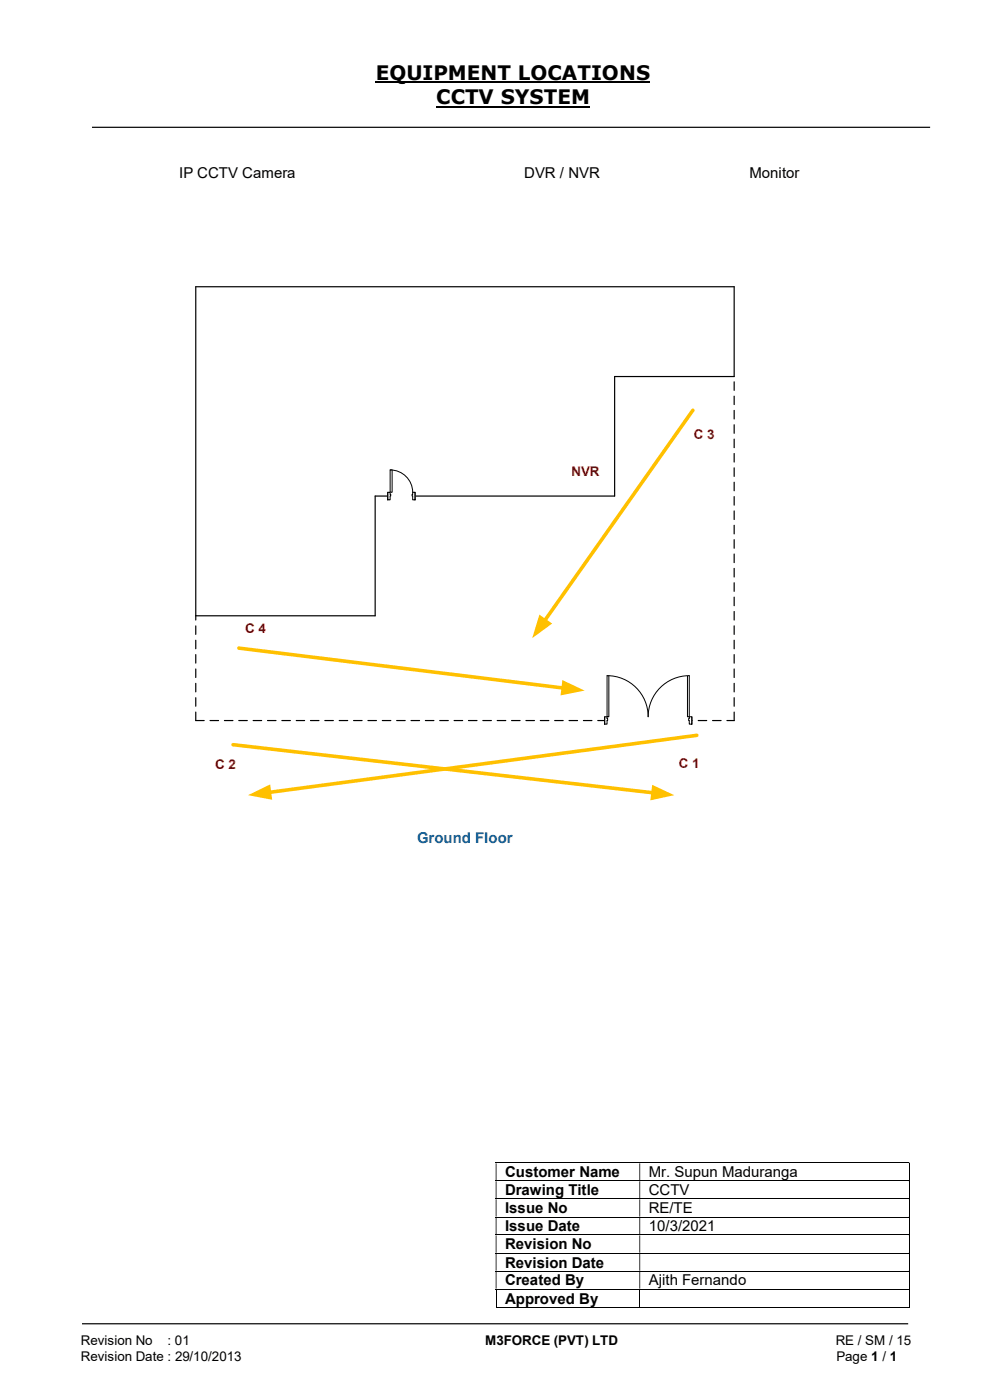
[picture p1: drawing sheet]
<svg xmlns="http://www.w3.org/2000/svg" width="210mm" height="297mm" viewBox="0 0 210 297" stroke-linecap="round" stroke-linejoin="round" font-family="sans-serif">
<path d="M79.7 17.5h58.2M92.5 22.6h32.6" fill="none" stroke="#000" stroke-width=".42"/>
<path d="M19.5 27h177.8M41.5 60.8h114.2v19.1h-25.3v25.3h-50.8v25.4h-38.1zM17.4 280.8h175.3" fill="none" stroke="#000" stroke-width=".25"/>
<g fill="none" stroke="#000" stroke-width=".21">
<path d="M105.2 246.7h87.6M105.2 250.5h87.6M105.2 254.3h87.6M105.2 258.2h87.6M192.9 246.8v3.6M192.9 250.6v3.7M192.9 254.4v3.7M192.9 258.3v3.6M105.2 262h87.6M105.2 265.9h87.6M105.2 269.7h87.6M105.2 273.5h87.6"/>
<path d="M105.2 277.3h30.4M105.2 273.6v3.8M135.7 273.6v3.8M135.8 277.3h57M192.9 262.1v3.7M192.9 265.9v3.7M192.9 269.7v3.7M192.9 273.6v3.8"/>
</g>
<g fill="#000">
<path d="M192.8 246.6h.2v.2h-.2zM105.2 246.8h.1v3.6h-.1zM135.6 246.8h.2v3.6h-.2z" fill-rule="evenodd"/>
<path d="M192.8 250.4h.2v.2h-.2zM105.2 250.6h.1v3.7h-.1zM135.6 250.6h.2v3.7h-.2z" fill-rule="evenodd"/>
<path d="M192.8 254.3h.2v.1h-.2zM105.2 254.4h.1v3.7h-.1zM135.6 254.4h.2v3.7h-.2z" fill-rule="evenodd"/>
<path d="M192.8 258.1h.2v.2h-.2zM105.2 258.3h.1v3.6h-.1zM135.6 258.3h.2v3.6h-.2z" fill-rule="evenodd"/>
<path d="M192.8 261.9h.2v.2h-.2zM105.2 262.1h.1v3.7h-.1zM135.6 262.1h.2v3.7h-.2z" fill-rule="evenodd"/>
<path d="M192.8 265.8h.2v.1h-.2zM105.2 265.9h.1v3.7h-.1zM135.6 265.9h.2v3.7h-.2z" fill-rule="evenodd"/>
<path d="M192.8 269.6h.2v.1h-.2zM105.2 269.7h.1v3.7h-.1zM135.6 269.7h.2v3.7h-.2z" fill-rule="evenodd"/>
</g>
<g fill="#000">
<path d="M192.8 273.4h.2v.2h-.2zM192.8 277.2h.2v.2h-.2z"/>
<path d="M41.4 151l.3 .1v1.8l-.2 .1-.1-.1zM41.4 147.9l.3 .1v1.8l-.2 .1-.1-.1zM41.4 144.9l.3 .1v1.8l-.2 .1-.1-.1zM41.4 141.8l.3 .1v1.8l-.2 .1-.1-.1zM41.4 138.8l.3 .1v1.8l-.2 .1-.1-.1zM41.4 135.8h.3v1.8l-.2 .2-.1-.2zM41.4 132.7l.3 .1v1.8l-.2 .1-.1-.1zM41.4 130.5l.3 .1v.9l-.2 .2-.1-.2z"/>
<path d="M41.4 152.8l1.9-.1 .1 .2-.1 .1h-1.8zM44.5 152.8l1.9-.1 .1 .2-.1 .1h-1.8zM47.5 152.8l1.9-.1 .1 .2-.1 .1h-1.8zM50.6 152.8l1.9-.1 .1 .2-.1 .1h-1.8zM53.6 152.8l1.9-.1 .1 .2-.1 .1h-1.8zM56.7 152.8l1.8-.1 .2 .2-.2 .1h-1.7zM59.7 152.8l1.9-.1 .1 .2-.1 .1h-1.8zM62.8 152.8l1.8-.1 .1 .2-.1 .1h-1.7zM65.8 152.8l1.8-.1 .2 .2-.2 .1h-1.7zM68.8 152.8l1.9-.1 .1 .2-.1 .1h-1.8zM71.9 152.8l1.8-.1 .2 .2-.2 .1h-1.7zM74.9 152.8l1.9-.1 .1 .2-.1 .1h-1.8zM78 152.8l1.8-.1 .2 .2-.2 .1h-1.7zM81 152.8l1.9-.1 .1 .2-.1 .1h-1.8zM84.1 152.8l1.8-.1 .2 .2-.2 .1h-1.7zM87.1 152.8l1.9-.1 .1 .2-.1 .1h-1.8zM90.2 152.8l1.8-.1 .2 .2-.2 .1h-1.7zM93.2 152.8l1.9-.1 .1 .2-.1 .1h-1.8zM96.3 152.8l1.8-.1 .2 .2-.2 .1h-1.7zM99.3 152.8l1.9-.1 .1 .2-.1 .1h-1.8zM102.4 152.8l1.8-.1 .2 .2-.2 .1h-1.8zM105.4 152.8l1.9-.1 .1 .2-.1 .1h-1.8zM108.4 152.8l1.9-.1 .1 .2-.1 .1h-1.8zM111.5 152.8l1.9-.1 .1 .2-.1 .1h-1.8zM114.5 152.8l1.9-.1 .1 .2-.1 .1h-1.8zM117.6 152.8l1.9-.1 .1 .2-.1 .1h-1.8zM120.6 152.8l1.9-.1 .1 .2-.1 .1h-1.8zM123.7 152.8l1.9-.1 .1 .2-.1 .1h-1.8zM126.7 152.8l1.9-.1 .1 .2-.1 .1h-1.8zM129.8 152.8l1.9-.1 .1 .2-.1 .1h-1.8zM132.8 152.8l1.9-.1 .1 .2-.1 .1h-1.8zM135.9 152.8l1.8-.1 .1 .2-.1 .1h-1.8zM138.9 152.8l1.9-.1 .1 .2-.1 .1h-1.8zM141.9 152.8l1.9-.1 .1 .2-.1 .1h-1.8zM145 152.8l1.9-.1 .1 .2-.1 .1h-1.8zM148 152.8l1.9-.1 .1 .2-.1 .1h-1.8zM151.1 152.8l1.9-.1 .1 .2-.1 .1h-1.8zM154.1 152.8l1.6-.1 .2 .2-.2 .1h-1.5z"/>
<path d="M155.6 151l.3 .1v1.8l-.2 .1-.1-.1zM155.6 147.9l.3 .1v1.8l-.2 .1-.1-.1zM155.6 144.9l.3 .1v1.8l-.2 .1-.1-.1zM155.6 141.8l.3 .1v1.8l-.2 .1-.1-.1zM155.6 138.8l.3 .1v1.8l-.2 .1-.1-.1zM155.6 135.8h.3v1.8l-.2 .2-.1-.2zM155.6 132.7l.3 .1v1.8l-.2 .1-.1-.1zM155.6 129.7l.3 .1v1.7l-.2 .2-.1-.2zM155.6 126.6l.3 .1v1.8l-.2 .1-.1-.1zM155.6 123.6l.3 .1v1.7l-.2 .2-.1-.2zM155.6 120.5l.3 .1v1.8l-.2 .1-.1-.1zM155.6 117.5l.3 .1v1.7l-.2 .2-.1-.2zM155.6 114.4l.3 .1v1.8l-.2 .1-.1-.1zM155.6 111.4l.3 .1v1.7l-.2 .2-.1-.2zM155.6 108.3l.3 .1v1.8l-.2 .1-.1-.1zM155.6 105.3l.3 .1v1.7l-.2 .2-.1-.2zM155.6 102.2l.3 .1v1.8l-.2 .1-.1-.1zM155.6 99.2l.3 .1v1.7l-.2 .2-.1-.2zM155.6 96.1l.3 .1v1.8l-.2 .1-.1-.1zM155.6 93.1l.3 .1v1.8l-.2 .1-.1-.1zM155.6 90l.3 .1v1.8l-.2 .1-.1-.1zM155.6 87l.3 .1v1.8l-.2 .1-.1-.1zM155.6 84h.3v1.8l-.2 .1-.1-.1zM155.6 80.9l.3 .1v1.8l-.2 .1-.1-.1z"/>
</g>
<path d="M82.3 104.4h5.8v1.7h-5.8z" fill="#fff"/>
<path d="M82.3 104.4h5.8v1.7h-5.8z" fill="none" stroke="#fff" stroke-width=".21"/>
<path d="M82.3 104.4h.5v1.6h-.5zM87.5 104.4v1.6h.6v-1.6z" fill-rule="evenodd" fill="#fff"/>
<path d="M82.8 104.9v-.5h-.5v1.6h.5v-.8M87.5 104.9v-.5h.6v1.6h-.6v-.8" fill="none" stroke="#000" stroke-width=".21"/>
<path d="M82.8 104.9h.1v.3h-.1zM87.4 104.9v.3h.1v-.3z" fill-rule="evenodd" fill="#fff"/>
<path d="M82.8 99.7a4.8 4.8 0 0 1 4.7 4.7M82.3 104.4v1.6M82.8 104.9h.1v.3h-.1M87.5 104.9h-.1v.3h.1M88.1 104.4v1.6" fill="none" stroke="#000" stroke-width=".21"/>
<path d="M82.8 99.7h.4v4.7h-.4z" fill="#fff"/>
<path d="M82.8 99.7h.4v4.7h-.4z" fill="none" stroke="#000" stroke-width=".21"/>
<path d="M128.3 152h18.5v1.7h-18.5z" fill="#fff"/>
<path d="M128.3 152h18.5v1.7h-18.5z" fill="none" stroke="#fff" stroke-width=".21"/>
<path d="M146.2 152.1v1.5h.6v-1.5zM128.3 152.1h.5v1.5h-.5z" fill-rule="evenodd" fill="#fff"/>
<path d="M128.8 152.4v-.3h-.5v1.5h.5v-.7M146.2 152.4v-.3h.6v1.5h-.6v-.7" fill="none" stroke="#000" stroke-width=".21"/>
<path d="M146.1 152.4v.5h.1v-.5zM128.8 152.4h.1v.5h-.1z" fill-rule="evenodd" fill="#fff"/>
<path d="M128.3 152.1v1.5M128.8 143.3a8.7 8.7 0 0 1 8.7 8.8 8.7 8.7 0 0 1 8.7-8.8M128.8 152.4h.1v.5h-.1M146.2 152.4h-.1v.5h.1M146.8 152.1v1.5" fill="none" stroke="#000" stroke-width=".21"/>
<path d="M128.8 143.3h.4v8.8h-.4z" fill="#fff"/>
<path d="M128.8 143.3h.4v8.8h-.4z" fill="none" stroke="#000" stroke-width=".21"/>
<path d="M145.8 143.3h.4v8.8h-.4z" fill="#fff"/>
<path d="M145.8 143.3h.4v8.8h-.4z" fill="none" stroke="#000" stroke-width=".21"/>
<path d="M147 87l-31.5 44.7" fill="none" stroke="#ffc000" stroke-width=".76"/>
<path d="M114.4 130.4l2.7 1.9-4.2 3.1z" fill="#ffc000"/>
<path d="M50.7 137.5l68.8 8.5" fill="none" stroke="#ffc000" stroke-width=".76"/>
<path d="M119.3 144.3l4.7 2.2-5.1 1z" fill="#ffc000"/>
<path d="M147.8 156l-90.7 12.1" fill="none" stroke="#ffc000" stroke-width=".76"/>
<path d="M52.6 168.7l4.7-2.3 .4 3.3z" fill="#ffc000"/>
<path d="M49.4 158l89.2 10.2" fill="none" stroke="#ffc000" stroke-width=".76"/>
<path d="M138.3 166.5l4.7 2.2-5 1.1z" fill="#ffc000"/>
<g font-size="4.2">
<text x="79.7" y="17">EQUIPMENT LOCATIONS</text>
<text x="92.5" y="22.1">CCTV SYSTEM</text>
</g>
<g font-size="3.2">
<text x="38" y="37.7">IP CCTV Camera</text>
<text x="111.2" y="37.7">DVR / NVR</text>
<text x="159" y="37.7">Monitor</text>
<text x="107.1" y="249.8">Customer Name</text>
<text x="137.6" y="249.8">Mr. Supun Maduranga</text>
<text x="107.1" y="253.6">Drawing Title</text>
<text x="107.1" y="257.4">Issue No</text>
<text x="137.6" y="253.6">CCTV</text>
<text x="137.6" y="257.4">RE/TE</text>
<text x="107.1" y="261.2">Issue Date</text>
<text x="137.6" y="261.2">10/3/2021</text>
<text x="107.1" y="265">Revision No</text>
<text x="107.1" y="268.9">Revision Date</text>
<text x="107.1" y="272.7">Created By</text>
<text x="137.6" y="272.7">Ajith Fernando</text>
<text x="107.1" y="276.6">Approved By</text>
</g>
<text font-size="3.2" fill="#0070c0" x="88.5" y="178.8">Ground Floor</text>
<g font-size="2.8" fill="#c00000">
<text x="147.2" y="93">C 3</text>
<text x="121.2" y="101">NVR</text>
<text x="52" y="134.3">C 4</text>
<text x="45.6" y="163.2">C 2</text>
<text x="144" y="162.9">C 1</text>
</g>
<g font-size="2.8">
<text x="17.1" y="285.4">Revision No</text>
<text x="35.5" y="285.4">: 01</text>
<text x="102.9" y="285.4">M3FORCE (PVT) LTD</text>
<text x="177.3" y="285.4">RE / SM / 15</text>
<text x="17.1" y="288.7">Revision Date : 29/10/2013</text>
<text x="177.4" y="288.7">Page 1 / 1</text>
</g>
</svg>
